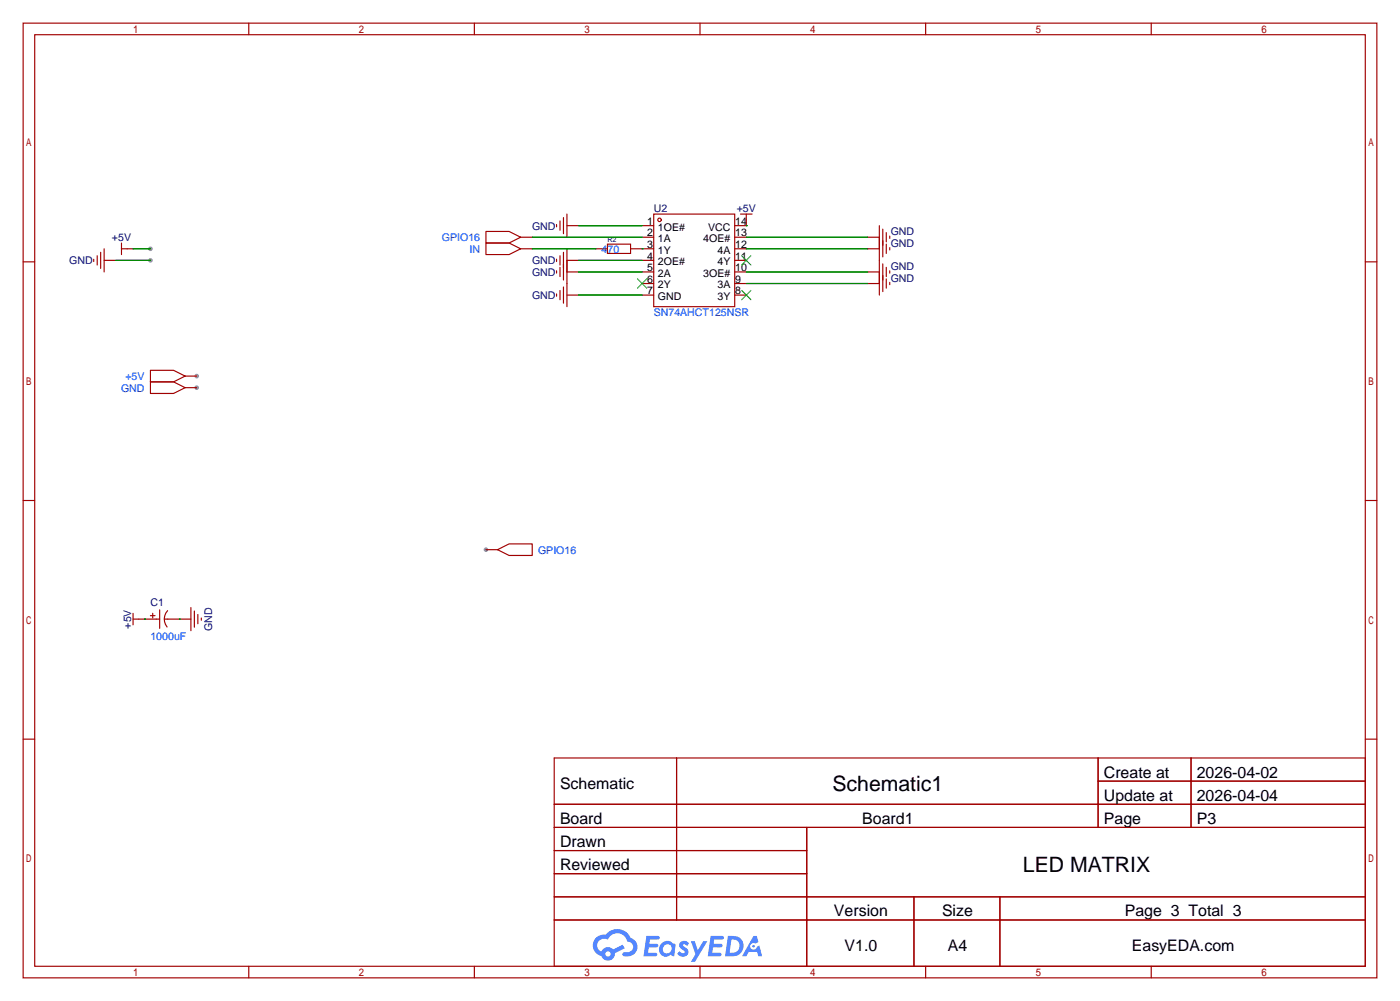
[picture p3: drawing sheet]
<svg xmlns="http://www.w3.org/2000/svg" width="307mm" height="220mm" viewBox="0 0 307 220" stroke-linecap="round" stroke-linejoin="round" font-family="sans-serif">
<g fill="#999">
<circle cx="106.7" cy="120.6" r=".51"/>
<circle cx="43.2" cy="82.5" r=".51"/>
<circle cx="43.2" cy="85.1" r=".51"/>
<circle cx="33" cy="57.1" r=".51"/>
<circle cx="33" cy="54.6" r=".51"/>
</g>
<g fill="none" stroke="#a10000" stroke-width=".25">
<path d="M5.1 5.1h297.2v209.5h-297.2zM7.6 7.6h292.1v204.5h-292.1zM54.6 5.1v2.5M104.1 5.1v2.5M153.7 5.1v2.5M203.2 5.1v2.5M252.7 5.1v2.5M5.1 57.5h2.5M299.7 57.5h2.6M5.1 109.9h2.5M299.7 109.9h2.6M5.1 162.2h2.5"/>
<path d="M121.7 166.4h178v45.7h-178zM121.7 176.5h178M148.5 166.4v35.5M241.1 166.4v15.2M241.1 171.4h58.6M261.5 166.4v15.2M299.7 162.2h2.6M121.7 181.6h178M121.7 186.7h55.4M121.7 196.8h178M121.7 191.8h55.4M177.1 181.6v30.5"/>
<path d="M200.6 196.8v15.3M219.5 196.8v15.3M54.6 212.1v2.5M104.1 212.1v2.5M121.7 201.9h178M153.7 212.1v2.5M203.2 212.1v2.5M252.7 212.1v2.5"/>
</g>
<g fill="#5487ff">
<path d="M149.4 206.8a1.3 1.3 0 0 1 1.8 .3l-.4 .6a.54 .54 0 0 0-.9-.3l.2 .3a1.28 1.28 0 0 1 .7 2 1.53 1.53 0 0 1-2.1-.3l.5-.6 .8 .4a.31 .31 0 0 0 .3-.2 .31 .31 0 0 0-.3-.4 1.12 1.12 0 0 1-.6-1.8z"/>
<path d="M151.7 206.6h.8l.7 2 1.2-2h.9l-2.7 4.5h-.9l1-1.6z"/>
<path d="M141.9 205.4h2.3a.46 .46 0 0 1 .5 .1 .46 .46 0 0 1 .1 .5l-.4 .2h-1.7l-.2 .9h1.7a.4 .4 0 0 1 .3 .5 .4 .4 0 0 1-.4 .3h-1.7l-.1 1.2h1.3a.46 .46 0 0 1 .5 .1 .46 .46 0 0 1 .1 .5l-.3 .2h-2.6z"/>
<path d="M156 205.4h2.3a.47 .47 0 0 1 .5 .1 .47 .47 0 0 1 .1 .5l-.4 .2h-1.7l-.1 .9h1.6a.4 .4 0 0 1 .3 .5 .4 .4 0 0 1-.4 .3h-1.7l-.1 1.2h1.3a.46 .46 0 0 1 .5 .1 .46 .46 0 0 1 .2 .5l-.4 .2h-2.6z"/>
<path d="M165.4 205.4h.7l.4 1.4-.6 .3a.75 .75 0 0 0-1.2 .3 .75 .75 0 0 0 .5 1.1 .75 .75 0 0 0 1-.7l.5-.3 .6 2.4h-.8l-.3-1h-1.8l-.6 1h-.9z"/>
<path d="M159.8 205.4l-.6 4.5h1.4a2.27 2.27 0 0 0 2.6-2.3 2.27 2.27 0 0 0-2.7-2.2zM160.6 206.2a1.5 1.5 0 0 1 1.8 1.5 1.5 1.5 0 0 1-2 1.4h-.2z"/>
<path d="M145.2 207.1a1.6 1.6 0 0 0-.3 2.2 1.6 1.6 0 0 0 2.3 .2l.8 .4 .3-2.5-.2-.2-.4-.1a1.58 1.58 0 0 0-2.5 0zM145.8 207.6a.98 .98 0 0 1 1.6 .4 .98 .98 0 0 1-1 1.3 .94 .94 0 0 1-.9-.7 .94 .94 0 0 1 .3-1z"/>
<path d="M130.9 205.8a2.37 2.37 0 0 0 1.1 4 1.54 1.54 0 0 0 1.8 1 1.54 1.54 0 0 0 1.2-1.6l2.2-1.1-.5-.7-2.1 1a1.57 1.57 0 0 0-2.6 .5 1.5 1.5 0 0 1-.7-2.1 1.5 1.5 0 0 1 2.2-.5 2.23 2.23 0 0 1 2.2-1.5 2.23 2.23 0 0 1 2 1.9 1.16 1.16 0 0 1 1.3 1.1 1.16 1.16 0 0 1-1.1 1.2h-.7a.47 .47 0 0 0-.6 .4 .47 .47 0 0 0 .5 .5 2.17 2.17 0 0 0 2.5-.9 2.17 2.17 0 0 0-.4-2.7l-.8-.4a3.2 3.2 0 0 0-5.4-.8l-1.1 .1zM132.9 209.4a.6 .6 0 0 1 1.2 0 .6 .6 0 0 1-1.2 0z"/>
<circle cx="165.4" cy="207.7" r=".28"/>
</g>
<g fill="none" stroke="#a10000" stroke-width=".25">
<path d="M20.6 56.9v.5M21.3 56.1v2.1M22.1 55.4v3.5M22.9 57.1h2.5M22.9 54.6v5.1M26.7 54.6h2.5M26.7 53.3v2.6M106.7 50.8h5.1l2.5 1.3-2.5 1.2h-5.1zM106.7 53.3h5.1l2.5 1.3-2.5 1.3h-5.1zM114.3 52.1h2.5M114.3 54.6h2.5M122.2 49.3v.5"/>
<path d="M122.2 56.9v.5M122.2 59.4v.5M122.9 48.5v2M122.9 56.1v2.1M122.9 58.7v2M123.7 47.8v3.5M123.7 55.4v6.1M124.5 49.5h2.5M124.5 57.1h2.5M124.5 59.7h2.5M124.5 47v5.1M124.5 54.6v12.7"/>
<path d="M130.8 54.6h2.5M133.3 53.6h5.1v2h-5.1zM138.4 54.6h5.1M141 49.5h2.5M141 52.1h2.5M141 57.1h2.5M141 59.7h2.5M143.5 47h17.8v20.3h-17.8zM161.3 52.1h2.5M161.3 54.6h2.5M161.3 57.1h2.5M161.3 59.7h2.5"/>
<path d="M162.6 47h2.5M163.8 47v2.5h-2.5M190.5 52.1h2.5M190.5 54.6h2.5M190.5 59.7h2.5M193 49.5v15.3M193.8 50.3v6.1M193.8 57.9v6.1M194.6 51.1v2M194.6 53.6v2M194.6 58.7v2M195.3 51.8v.5"/>
<path d="M195.3 54.4v.5M195.3 59.4v.5M122.2 64.5v.5M122.9 63.8v2M123.7 63v3.5M124.5 64.8h2.5M141 62.2h2.5M141 64.8h2.5M161.3 62.2h2.5M161.3 64.8h2.5M190.5 62.2h2.5M194.6 61.2v2"/>
<path d="M195.3 62v.5M33 81.3h5.1l2.5 1.2-2.5 1.3h-5.1zM33 83.8h5.1l2.5 1.3-2.5 1.3h-5.1zM40.6 82.5h2.6M40.6 85.1h2.6M29.2 135.9h5.9M29.2 134.6v2.6M33 135.1h1M33.5 134.6v1M35.1 133.9v4M36.1 135.9h5.8M36.8 134a2.74 2.74 0 0 0-.1 3.6"/>
<path d="M41.9 133.3v5.1M42.7 134.1v3.6M43.4 134.9v2M44.2 135.6v.5M106.7 120.6h2.5M109.2 120.6l2.6-1.2h5v2.5h-5z"/>
<circle cx="144.8" cy="48.3" r=".38"/>
</g>
<path d="M162.8 56.1l2 2.1M164.8 56.1l-2 2.1M140 61.2l2 2M142 61.2l-2 2M162.8 63.8l2 2M164.8 63.8l-2 2" fill="none" stroke="#3c3" stroke-width=".25"/>
<g fill="none" stroke="#008700" stroke-width=".25">
<path d="M25.4 57.1h7.6M29.2 54.6h3.8M116.8 54.6h14M116.8 52.1h24.2M127 49.5h14M127 57.1h14M127 59.7h14M141 54.6h.1M163.8 49.5h.1M163.8 59.7h26.7M163.8 54.6h26.7M163.8 52.1h26.7"/>
<path d="M127 64.8h14M163.8 62.2h26.7M31.7 135.9h.1M39.4 135.9h.1"/>
</g>
<g font-size="4.7">
<text x="182.8" y="173.6">Schematic1</text>
<text x="224.6" y="191.3">LED MATRIX</text>
</g>
<g font-size="3.5">
<text x="122.9" y="173.2">Schematic</text>
<text x="242.3" y="170.7">Create at</text>
<text x="262.7" y="170.7">2026-04-02</text>
<text x="242.3" y="175.7">Update at</text>
<text x="262.7" y="175.7">2026-04-04</text>
<text x="122.9" y="180.8">Board</text>
<text x="122.9" y="185.9">Drawn</text>
<text x="189.3" y="180.8">Board1</text>
<text x="242.3" y="180.8">Page</text>
<text x="262.7" y="180.8">P3</text>
<text x="122.9" y="191">Reviewed</text>
<text x="183.1" y="201.1">Version</text>
<text x="206.8" y="201.1">Size</text>
<text x="246.9" y="201.1">Page 3 Total 3</text>
<text x="185.4" y="208.8">V1.0</text>
<text x="208.1" y="208.8">A4</text>
<text x="248.5" y="208.8">EasyEDA.com</text>
</g>
<g font-size="2.3" fill="#000080">
<text x="143.5" y="46.6">U2</text>
<text x="161.7" y="46.6">+5V</text>
<text x="24.6" y="52.9">+5V</text>
<text x="116.8" y="50.4">GND</text>
<text x="195.5" y="51.6">GND</text>
<text x="15.2" y="58">GND</text>
<text x="116.8" y="58">GND</text>
<text x="195.5" y="59.3">GND</text>
<text x="195.5" y="54.2">GND</text>
<text x="116.8" y="65.6">GND</text>
<text x="116.8" y="60.5">GND</text>
<text x="195.5" y="61.8">GND</text>
<text x="28.8" y="138" transform="rotate(-90 28.8 138)">+5V</text>
<text x="33" y="132.9">C1</text>
<text x="46.6" y="138.5" transform="rotate(-90 46.6 138.5)">GND</text>
</g>
<g font-size="2.3" fill="#00f">
<text x="97" y="52.9">GPIO16</text>
<text x="103.1" y="55.5">IN</text>
<text x="132.1" y="55.5">470</text>
<text x="143.5" y="69.4">SN74AHCT125NSR</text>
<text x="27.5" y="83.4">+5V</text>
<text x="26.6" y="85.9">GND</text>
<text x="118.1" y="121.5">GPIO16</text>
<text x="33" y="140.5">1000uF</text>
</g>
<g font-size="2.3">
<text x="142.1" y="49.3">1</text>
<text x="142.1" y="51.9">2</text>
<text x="144.4" y="50.6">1OE#</text>
<text x="144.4" y="53.1">1A</text>
<text x="154.4" y="53.1">4OE#</text>
<text x="155.4" y="50.6">VCC</text>
<text x="161.4" y="51.9">13</text>
<text x="161.4" y="49.3">14</text>
<text x="142.1" y="54.4">3</text>
<text x="142.1" y="57">4</text>
<text x="142.1" y="59.5">5</text>
<text x="144.4" y="55.7">1Y</text>
<text x="144.4" y="58.2">2OE#</text>
<text x="157.5" y="58.2">4Y</text>
<text x="157.5" y="55.7">4A</text>
<text x="161.4" y="59.5">10</text>
<text x="161.4" y="57">11</text>
<text x="161.4" y="54.4">12</text>
<text x="142.1" y="62">6</text>
<text x="142.1" y="64.6">7</text>
<text x="144.4" y="60.8">2A</text>
<text x="144.4" y="63.3">2Y</text>
<text x="144.4" y="65.8">GND</text>
<text x="154.4" y="60.8">3OE#</text>
<text x="157.5" y="65.8">3Y</text>
<text x="157.5" y="63.3">3A</text>
<text x="161.4" y="64.6">8</text>
<text x="161.4" y="62">9</text>
</g>
<text font-size="1.6" fill="#000080" x="133.3" y="53.1">R2</text>
</svg>
